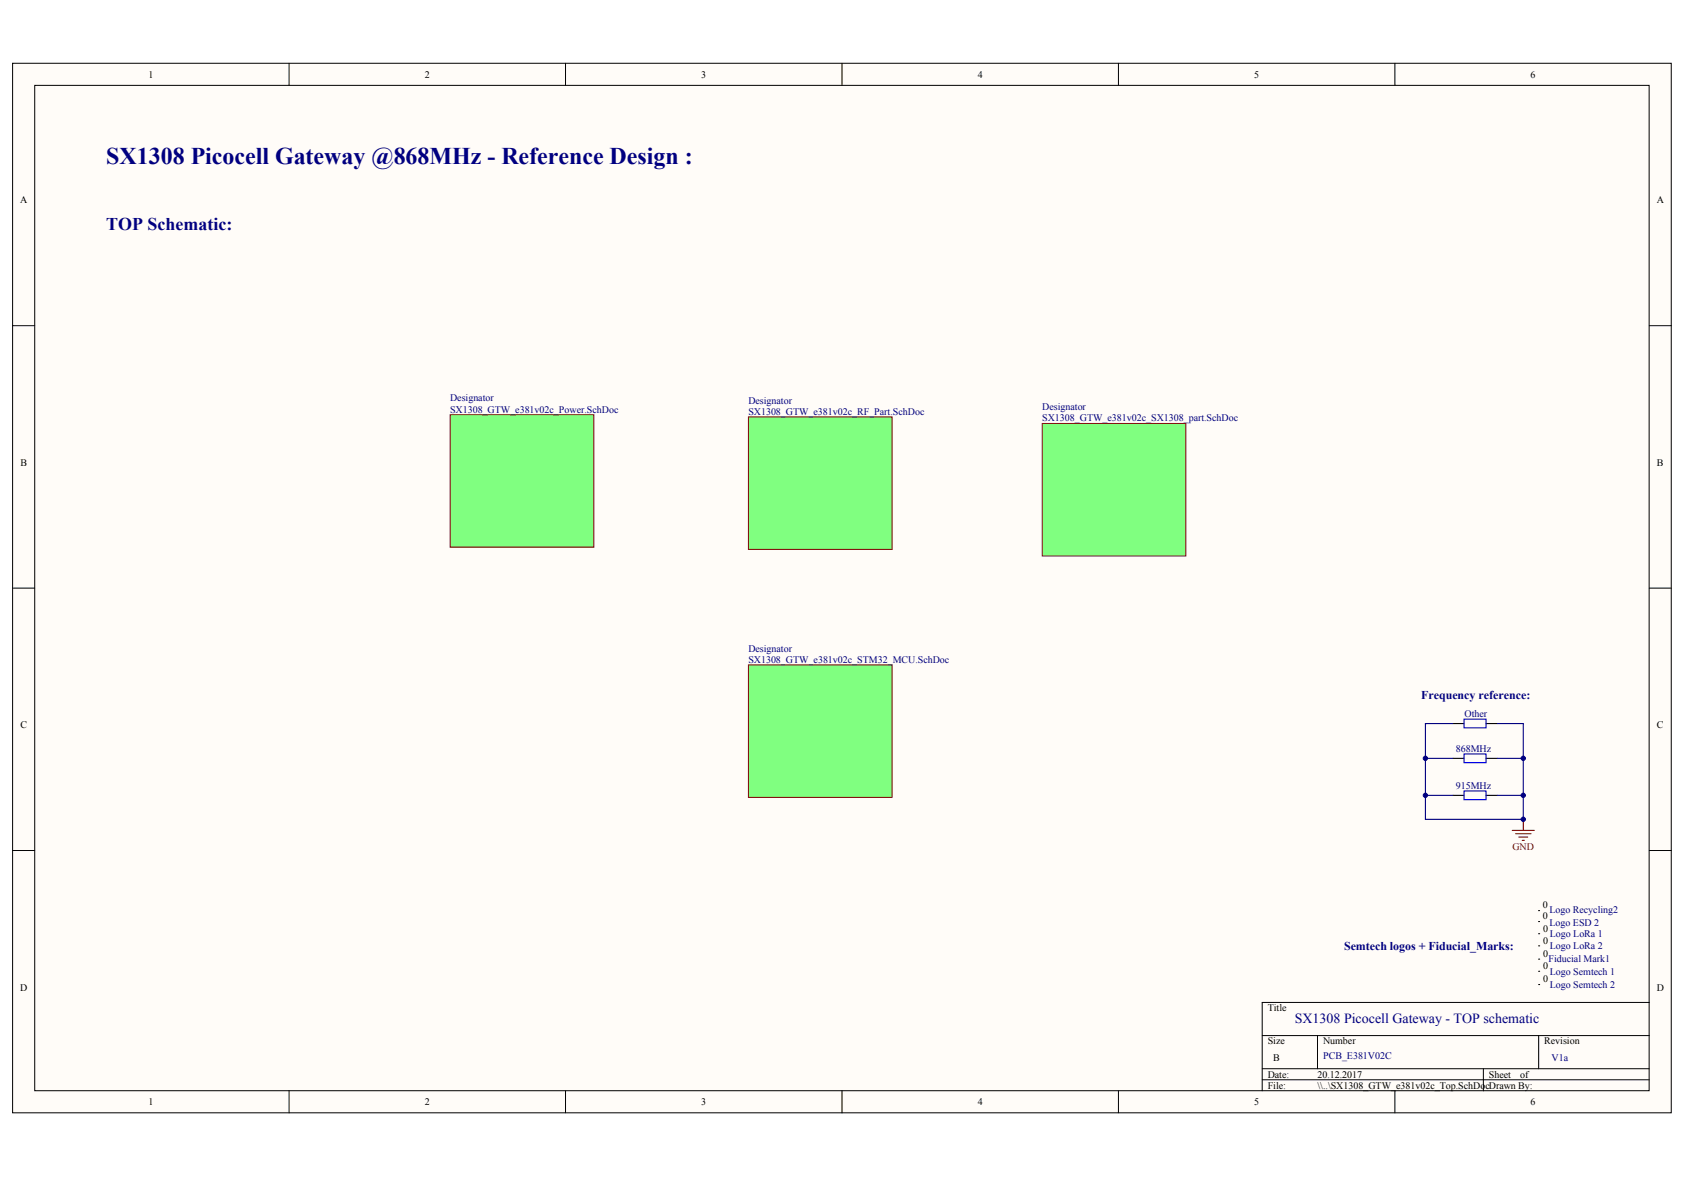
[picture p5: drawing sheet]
<svg xmlns="http://www.w3.org/2000/svg" width="289mm" height="202mm" viewBox="0 0 289 202" stroke-linecap="round" stroke-linejoin="round" font-family="sans-serif">
<g fill="#fffcf8" stroke="#000" stroke-width=".17">
<path d="M2.2 10.8h284.2v179.8h-284.2z"/>
<path d="M5.9 14.6h276.7v172.2h-276.7z"/>
</g>
<g fill="none" stroke="#000" stroke-width=".17">
<path d="M49.5 10.8v3.8M96.9 10.8v3.8M144.3 10.8v3.8M191.7 10.8v3.8M239 10.8v3.8M2.2 55.8h3.7M282.6 55.8h3.8M2.2 100.7h3.7M282.6 100.7h3.8M2.2 145.7h3.7M282.6 145.7h3.8M216.3 177.4h66.3"/>
<path d="M225.8 177.4v5.7M263.7 177.4v5.7M282.6 171.7h-66.3v15.2M49.5 186.9v3.8M96.9 186.9v3.8M144.3 186.9v3.8M191.7 186.9v3.8M216.3 183.1h66.3M216.3 185h66.3M239 186.9v3.8M254.2 183.1v3.8"/>
</g>
<g fill="#80ff80" stroke="#800000" stroke-width=".17">
<path d="M77.1 71h24.7v22.7h-24.7z"/>
<path d="M178.6 72.5h24.6v22.7h-24.6z"/>
</g>
<path d="M263.7 160h.1M263.7 166.4h.1M263.7 164.3h.1M263.7 162h.1M263.7 168.7h.1" fill="none" stroke="#000" stroke-width=".19"/>
<path d="M128.3 71.4h24.6v22.7h-24.6z" fill="#80ff80" stroke="#800000" stroke-width=".17"/>
<path d="M249 124h1.9M249 129.9h1.9M249 136.3h1.9M254.7 124h1.9M254.7 129.9h1.9M254.7 136.3h1.9M263.7 156h.1M263.7 157.9h.1" fill="none" stroke="#000" stroke-width=".19"/>
<path d="M250.9 123.2h3.8v1.5h-3.8zM250.9 129.2h3.8v1.5h-3.8zM250.9 135.5h3.8v1.5h-3.8z" fill="none" stroke="#00f" stroke-width=".19"/>
<path d="M259.1 142.3h3.8M259.7 142.8h2.7M260.3 143.4h1.5M260.9 144h.3M261 140.4v1.9" fill="none" stroke="#800000" stroke-width=".19"/>
<path d="M244.3 124h.1M244.3 129.9h4.7M244.3 136.3h4.7M249 124h-4.7v5.9M256.6 124h4.4v16.4h-16.7v-10.5M256.6 129.9h4.4M256.6 136.3h4.4" fill="none" stroke="#000080" stroke-width=".19"/>
<path d="M128.3 113.9h24.6v22.7h-24.6z" fill="#80ff80" stroke="#800000" stroke-width=".17"/>
<g fill="#000080" stroke="#000080" stroke-width=".17">
<circle cx="244.3" cy="136.2" r=".37"/>
<circle cx="244.3" cy="129.9" r=".37"/>
<circle cx="261" cy="140.4" r=".37"/>
<circle cx="261" cy="136.2" r=".37"/>
<circle cx="261" cy="129.9" r=".37"/>
</g>
<text font-size="4.1" fill="#000080" x="18.2" y="28.1">SX1308 Picocell Gateway @868MHz - Reference Design :</text>
<text font-size="3.1" fill="#000080" x="18.2" y="39.5">TOP Schematic:</text>
<text font-size="2.4" fill="#000080" x="221.9" y="175.2">SX1308 Picocell Gateway - TOP schematic</text>
<g font-size="2.1" fill="#000080">
<text x="243.5" y="119.8">Frequency reference:</text>
<text x="230.3" y="162.8">Semtech logos + Fiducial_Marks:</text>
</g>
<g font-size="1.7">
<text x="25.4" y="13.3">1</text>
<text x="72.8" y="13.3">2</text>
<text x="120.2" y="13.3">3</text>
<text x="167.6" y="13.3">4</text>
<text x="214.9" y="13.3">5</text>
<text x="262.3" y="13.3">6</text>
<text x="3.4" y="34.8">A</text>
<text x="283.9" y="34.8">A</text>
<text x="3.5" y="79.8">B</text>
<text x="283.9" y="79.8">B</text>
<text x="3.5" y="124.8">C</text>
<text x="283.9" y="124.8">C</text>
<text x="264.4" y="155.6">0</text>
<text x="264.4" y="157.5">0</text>
<text x="264.4" y="161.7">0</text>
<text x="264.4" y="159.6">0</text>
<text x="264.4" y="166">0</text>
<text x="264.4" y="163.9">0</text>
<text x="3.4" y="169.7">D</text>
<text x="217.2" y="173.3">Title</text>
<text x="264.4" y="168.3">0</text>
<text x="283.9" y="169.7">D</text>
<text x="217.2" y="178.9">Size</text>
<text x="226.7" y="178.9">Number</text>
<text x="264.6" y="178.9">Revision</text>
<text x="217.2" y="184.6">Date:</text>
<text x="218.2" y="181.8">B</text>
<text x="225.8" y="184.6">20.12.2017</text>
<text x="255.1" y="184.6">Sheet</text>
<text x="260.5" y="184.6">of</text>
<text x="25.4" y="189.3">1</text>
<text x="72.8" y="189.3">2</text>
<text x="120.2" y="189.3">3</text>
<text x="167.6" y="189.3">4</text>
<text x="214.9" y="189.3">5</text>
<text x="217.2" y="186.5">File:</text>
<text x="225.8" y="186.5">\\..\SX1308_GTW_e381v02c_Top.SchDocDrawn By:</text>
<text x="262.3" y="189.3">6</text>
</g>
<g font-size="1.7" fill="#000080">
<text x="77.1" y="68.8">Designator</text>
<text x="77.1" y="70.7">SX1308_GTW_e381v02c_Power.SchDoc</text>
<text x="128.2" y="69.2">Designator</text>
<text x="128.2" y="71.1">SX1308_GTW_e381v02c_RF_Part.SchDoc</text>
<text x="178.6" y="70.3">Designator</text>
<text x="178.6" y="72.2">SX1308_GTW_e381v02c_SX1308_part.SchDoc</text>
<text x="128.2" y="111.6">Designator</text>
<text x="128.2" y="113.5">SX1308_GTW_e381v02c_STM32_MCU.SchDoc</text>
<text x="251" y="122.8">Other</text>
<text x="249.5" y="128.8">868MHz</text>
<text x="249.5" y="135.1">915MHz</text>
<text x="265.5" y="156.4">Logo Recycling2</text>
<text x="265.5" y="158.6">Logo ESD 2</text>
<text x="265.6" y="160.5">Logo LoRa 1</text>
<text x="265.4" y="164.9">Fiducial Mark1</text>
<text x="265.6" y="167">Logo Semtech 1</text>
<text x="265.6" y="162.6">Logo LoRa 2</text>
<text x="265.6" y="169.2">Logo Semtech 2</text>
<text x="226.7" y="181.3">PCB_E381V02C</text>
<text x="265.9" y="181.7">V1a</text>
</g>
<text font-size="1.7" fill="#800000" x="259.2" y="145.7">GND</text>
</svg>
